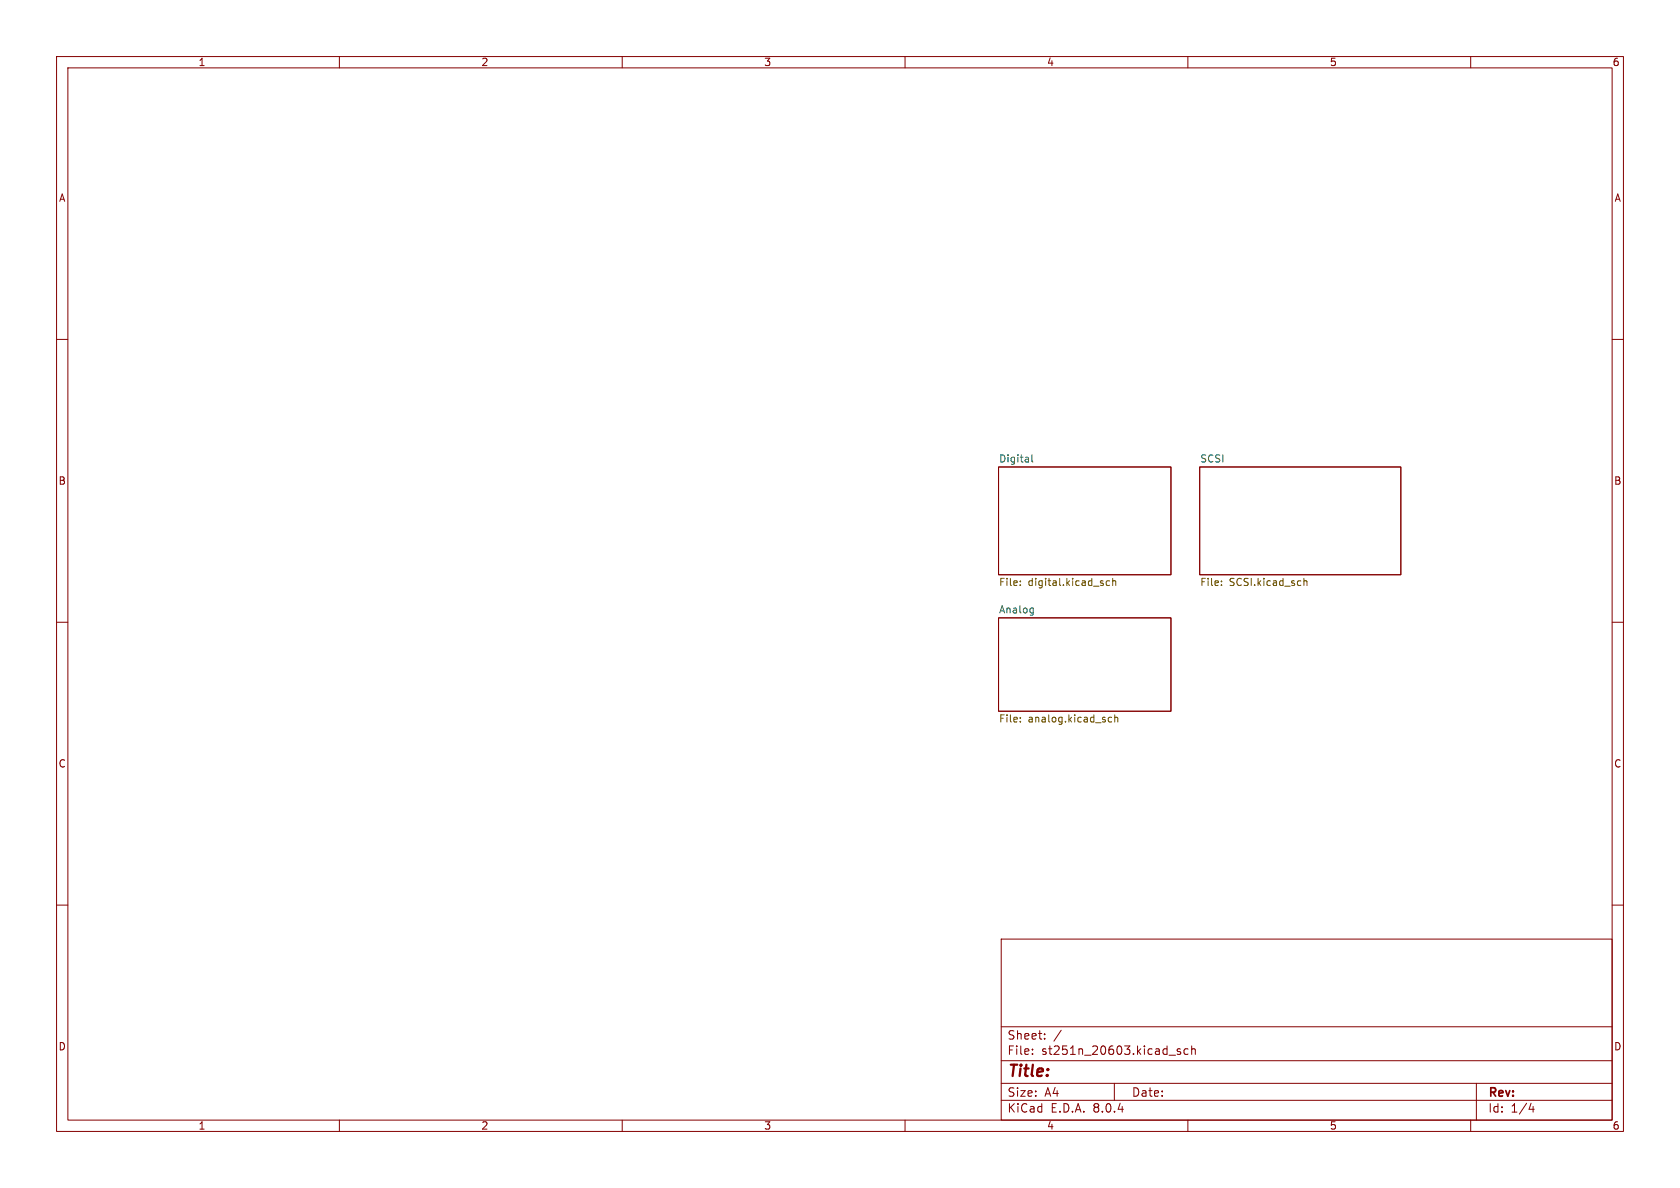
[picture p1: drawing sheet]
<svg xmlns="http://www.w3.org/2000/svg" width="297mm" height="210mm" viewBox="0 0 297 210" stroke-linecap="round" stroke-linejoin="round" font-family="sans-serif">
<g fill="none" stroke="#840000" stroke-width=".18">
<path d="M10 10h277v190h-277zM12 12h273v186h-273zM60 10v2M110 10v2M160 10v2M210 10v2M260 10v2M10 60h2M285 60h2M176.5 82.6h30.5v19h-30.5zM212.1 82.6h35.5v19h-35.5zM10 110h2"/>
<path d="M176.5 109.2h30.5v16.5h-30.5zM285 110h2M10 160h2M285 160h2M177 166h108v32h-108zM60 198v2M110 198v2M160 198v2M177 194.5h108M177 191.5h108M177 187.5h108M177 181.5h108"/>
<path d="M182.5 186.3v.1M182.5 185.5v.1M184.7 183.6v.1M184.7 182.8v.1M187.6 182.1l-1.3 2M197 191.5v3M206.7 186.5h1.1M208.7 185.5l-.4-.1-.2 .2 .1 .2 .5 .2v.3h-.6M210 198v2M210 185.5l-.4-.1-.3 .3v.4l.2 .2h.5M210.7 185.5l.2-.1 .3 .1 .1 .9M210.7 184.9v1.5"/>
<path d="M260 198v2M261 191.5v6.5M270.7 195l-.4 1.1h.9M271 195.6v1"/>
</g>
<path d="M182.4 80.4v1.1l.2 .2M182.3 107.5l.4 .1M182.7 107.5v1l-.3 .3M182.7 108.3h-.4" fill="none" stroke="#006464" stroke-width=".18"/>
<g fill="none" stroke="#725600" stroke-width=".18">
<path d="M180.4 102.7v.1M180.4 103.4v.1M196.2 102.7h-.4l-.2 .2 .1 .5h.5M196.7 102.8l.2-.1h.3l.1 .8M196.7 102.2v1.3M215.9 103.4v.1M215.9 102.7v.1M230.5 102.2v1.3M230.5 102.8l.2-.1h.3l.1 .8M180.4 127.5v.1M180.4 126.9v.1M195.9 127.4l.3 .2h.3"/>
<path d="M196.5 126.9l-.3-.1-.3 .2M197.1 126.9l.2-.1 .3 .1v.7M197.1 126.4v1.2"/>
</g>
<text font-size="2.8" fill="#840000" x="178" y="190.9">Title:</text>
<g font-size="2.1" fill="#840000">
<text x="178" y="184">Sheet:</text>
<text x="178" y="186.7">File:</text>
<text x="184.1" y="186.7">st251n_20603.kicad_sch</text>
<text x="178" y="196.9">KiCad</text>
<text x="178" y="194.1">Size:</text>
<text x="184.7" y="194.1">A4</text>
<text x="185.7" y="196.9">E.D.A.</text>
<text x="193.3" y="196.9">8.0.4</text>
<text x="200" y="194.1">Date:</text>
<text x="263" y="194.3">Rev:</text>
<text x="263" y="196.9">Id:</text>
<text x="267.1" y="196.9">1/4</text>
</g>
<g font-size="1.8" fill="#840000">
<text x="35" y="11.9">1</text>
<text x="85" y="11.9">2</text>
<text x="135" y="11.9">3</text>
<text x="185" y="11.9">4</text>
<text x="235" y="11.9">5</text>
<text x="285" y="11.9">6</text>
<text x="10.3" y="35.9">A</text>
<text x="285.3" y="35.9">A</text>
<text x="10.3" y="85.9">B</text>
<text x="285.3" y="85.9">B</text>
<text x="10.3" y="135.9">C</text>
<text x="285.3" y="135.9">C</text>
<text x="10.3" y="185.9">D</text>
<text x="285.3" y="185.9">D</text>
<text x="35" y="199.9">1</text>
<text x="85" y="199.9">2</text>
<text x="135" y="199.9">3</text>
<text x="185" y="199.9">4</text>
<text x="235" y="199.9">5</text>
<text x="285" y="199.9">6</text>
</g>
<g font-size="1.8" fill="#006464">
<text x="176.5" y="81.8">Digital</text>
<text x="212.1" y="81.8">SCSI</text>
<text x="176.5" y="108.5">Analog</text>
</g>
<g font-size="1.8" fill="#725600">
<text x="176.5" y="103.9">File:</text>
<text x="181.8" y="103.9">digital.kicad_sch</text>
<text x="212.1" y="103.9">File:</text>
<text x="217.3" y="103.9">SCSI.kicad_sch</text>
<text x="176.5" y="128">File:</text>
<text x="181.8" y="128">analog.kicad_sch</text>
</g>
</svg>
